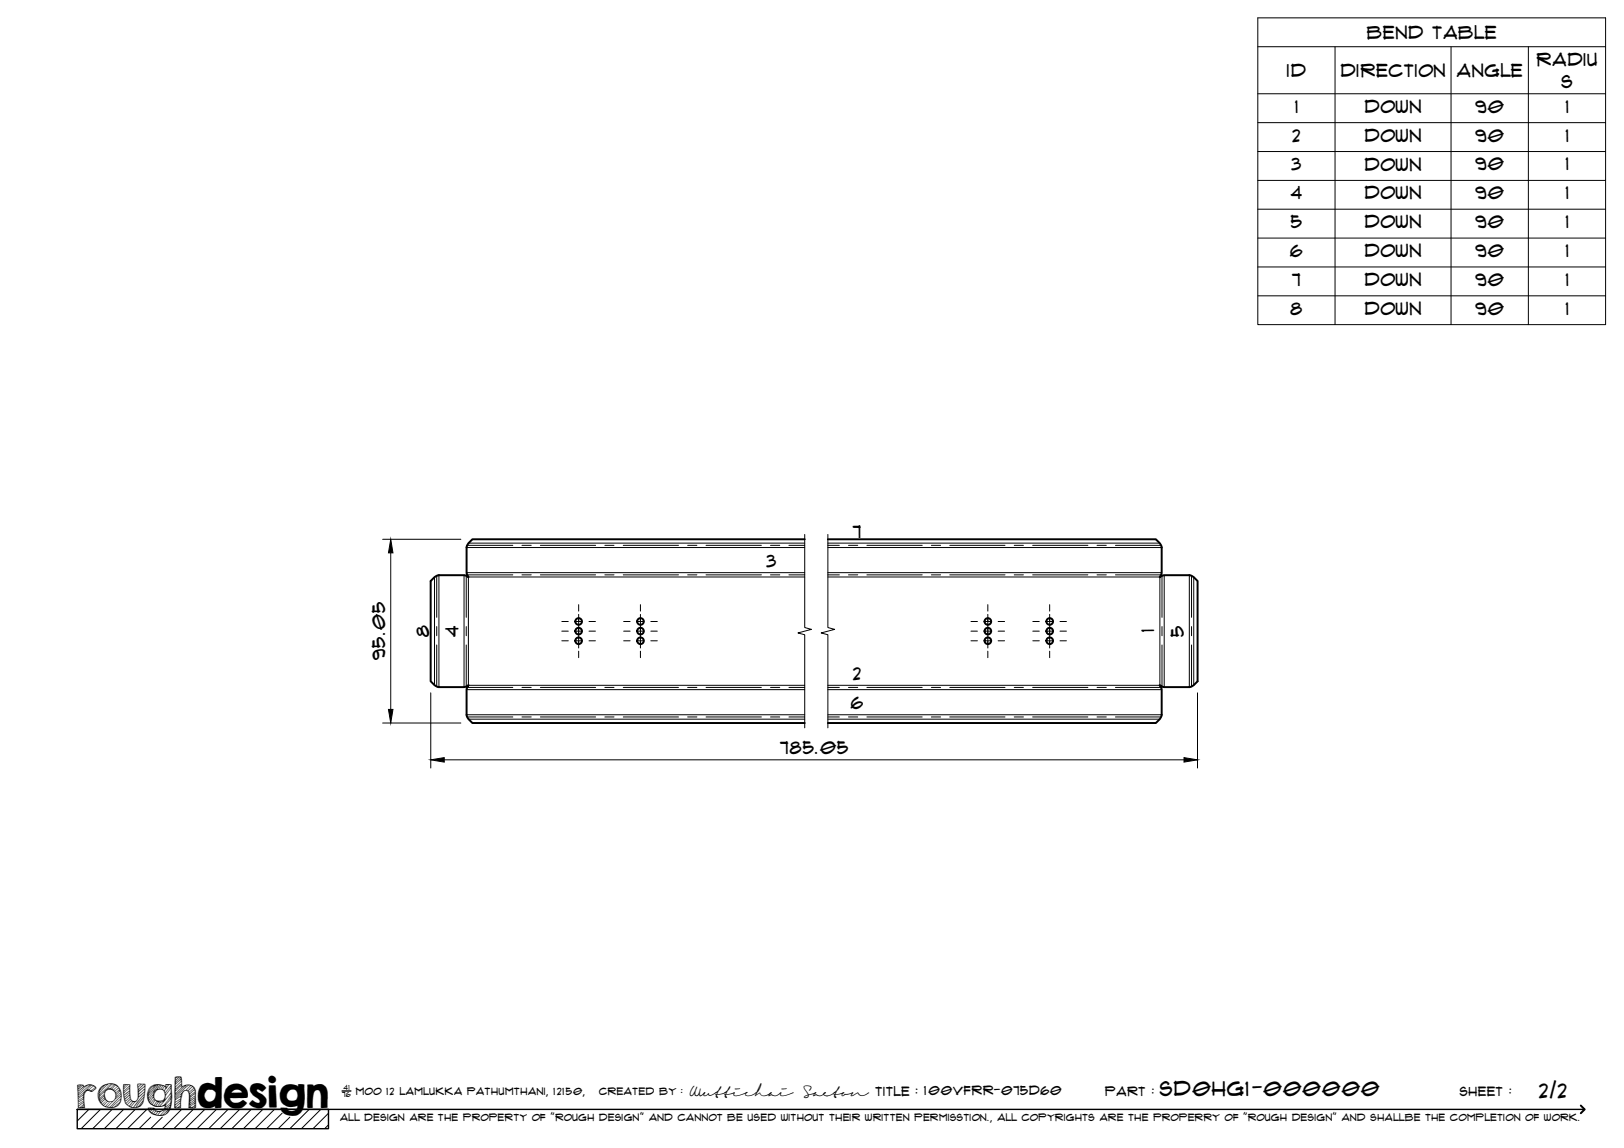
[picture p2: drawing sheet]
<svg xmlns="http://www.w3.org/2000/svg" width="420mm" height="297mm" viewBox="0 0 420 297" stroke-linecap="round" stroke-linejoin="round" font-family="sans-serif">
<!-- layer: Visible -->
<g fill="none" stroke="#000" stroke-width=".51">
<path d="M208.2 139.5h-86l-1 1-.5 1.1v6.6l.5 1.1-1.1-.5h-6.6l-1.1 .5-1 1v26l1 1 1.1 .5h6.6l1.1-.5-.5 1.1v6.6l.5 1.1 1 1h86M214.2 139.5h84.8l1 1 .5 1.1v6.6l-.5 1.1 1.2-.5h6.5l1.1 .5 1 1v26l-1 1-1.1 .5h-6.5l-1.1-.5 .4 1.1v6.6l-.5 1.1-1 1h-84.8"/>
<circle cx="149.7" cy="163.3" r=".86"/>
<circle cx="149.7" cy="165.8" r=".86"/>
<circle cx="149.7" cy="160.8" r=".86"/>
<circle cx="165.7" cy="160.8" r=".86"/>
<circle cx="165.7" cy="163.3" r=".86"/>
<circle cx="165.7" cy="165.8" r=".86"/>
<circle cx="255.6" cy="165.8" r=".86"/>
<circle cx="255.6" cy="160.8" r=".86"/>
<circle cx="255.6" cy="163.3" r=".86"/>
<circle cx="271.6" cy="163.3" r=".86"/>
<circle cx="271.6" cy="160.8" r=".86"/>
<circle cx="271.6" cy="165.8" r=".86"/>
</g>
<!-- layer: Bend Center -->
<g fill="none" stroke="#000" stroke-width=".26">
<path d="M113 149v10.7M120.6 149v10.7M120.9 141.1h11.8M120.9 148.7h11.8M135 141.1h2.4M135 148.7h2.4M139.8 141.1h14.3M139.8 148.7h14.3M156.5 141.1h2.4M156.5 148.7h2.4M161.2 141.1h14.3M161.2 148.7h14.3"/>
<path d="M177.9 141.1h2.4M177.9 148.7h2.4M182.7 141.1h14.3M182.7 148.7h14.3M199.3 141.1h2.4M199.3 148.7h2.4M204.1 141.1h4.1M204.1 148.7h4.1M214.2 141.1h2.9M214.2 148.7h2.9M219.5 141.1h2.4M219.5 148.7h2.4"/>
<path d="M224.3 141.1h14.3M224.3 148.7h14.3M241 141.1h2.4M241 148.7h2.4M245.7 141.1h14.3M245.7 148.7h14.3M262.4 141.1h2.4M262.4 148.7h2.4M267.2 141.1h14.3M267.2 148.7h14.3M283.8 141.1h2.4M283.8 148.7h2.4"/>
<path d="M288.6 141.1h11.8M288.6 148.7h11.8M300.6 149v10.7M308.3 149v10.7M113 162.1v2.4M113 166.9v10.7M120.6 162.1v2.4M120.6 166.9v10.7M120.9 177.9h11.8M135 177.9h2.4M139.8 177.9h14.3M156.5 177.9h2.4"/>
<path d="M161.2 177.9h14.3M177.9 177.9h2.4M182.7 177.9h14.3M199.3 177.9h2.4M204.1 177.9h4.1M214.2 177.9h2.9M219.5 177.9h2.4M224.3 177.9h14.3M241 177.9h2.4M245.7 177.9h14.3M262.4 177.9h2.4M267.2 177.9h14.3"/>
<path d="M283.8 177.9h2.4M288.6 177.9h11.8M300.6 162.1v2.4M300.6 166.9v10.7M308.3 162.1v2.4M308.3 166.9v10.7M120.9 185.5h11.8M135 185.5h2.4M139.8 185.5h14.3M156.5 185.5h2.4M161.2 185.5h14.3M177.9 185.5h2.4"/>
<path d="M182.7 185.5h14.3M199.3 185.5h2.4M204.1 185.5h4.1M214.2 185.5h2.9M219.5 185.5h2.4M224.3 185.5h14.3M241 185.5h2.4M245.7 185.5h14.3M262.4 185.5h2.4M267.2 185.5h14.3M283.8 185.5h2.4M288.6 185.5h11.8"/>
</g>
<!-- layer: Visible Narrow -->
<g fill="none" stroke="#000" stroke-width=".26">
<path d="M112.4 149.3v28M113.6 148.8v29M120.1 148.8v29M120.7 141.7h87.5M120.7 148.2h87.5M121.2 149.3v28M121.2 140.5h87M121.2 149.3h87M214.2 140.5h85.8M214.2 141.7h86.3M214.2 148.2h86.3M214.2 149.3h85.8"/>
<path d="M300.1 149.3v28M301.2 148.8v29M307.7 148.8v29M308.8 149.3v28M120.7 178.4h87.5M121.2 177.3h87M214.2 178.4h86.3M214.2 177.3h85.8M120.7 184.9h87.5M121.2 186.1h87M214.2 186.1h85.8M214.2 184.9h86.3"/>
</g>
<!-- layer: TitleBlock -->
<path d="M20 287h65v5h-65zM20 287h390M88.5 282.3h2.3" fill="none" stroke="#000" stroke-width=".36"/>
<path d="M409 286.1l1 .9-1 1" fill="none" stroke="#000" stroke-width=".51"/>
<g fill="none" stroke="#000" stroke-width=".26">
<path d="M23 287l-3 3.1M26 287l-5 5M29 287l-5 5M32 287l-5 5M35 287l-5 5M38 287l-5 5M39 289.1l-3 2.9M42 289.1l-3 2.9M47 287l-5 5M50 287l-5 5M53 287l-5 5M56 287l-5 5"/>
<path d="M59 287l-5 5M62 287l-5 5M65 287l-5 5M68 287l-5 5M71 287l-5 5M73 288l-4 4M75 289.1l-3 2.9M80 287l-5 5M83 287l-5 5M85 288l-4 4M85 291l-1 1"/>
</g>
<!-- layer: Smart Centers -->
<g fill="none" stroke="#000" stroke-width=".26">
<path d="M149.7 156.4v1.7M149.7 159v8.7M165.7 156.4v1.7M165.7 159v8.7M255.6 156.4v1.7M255.6 159v8.7M271.6 156.4v1.7M271.6 159v8.7M145.4 163.3h1.6M145.4 160.8h1.6M145.4 165.8h1.6M148.8 163.3h1.8"/>
<path d="M148.8 160.8h1.8M148.8 165.8h1.8M149.7 168.5v1.7M152.4 163.3h1.7M152.4 160.8h1.7M152.4 165.8h1.7M161.4 163.3h1.6M161.4 160.8h1.6M161.4 165.8h1.6M164.8 163.3h1.8M164.8 160.8h1.8M164.8 165.8h1.8"/>
<path d="M165.7 168.5v1.7M168.4 163.3h1.7M168.4 160.8h1.7M168.4 165.8h1.7M251.2 163.3h1.7M251.2 160.8h1.7M251.2 165.8h1.7M254.7 163.3h1.8M254.7 160.8h1.8M254.7 165.8h1.8M255.6 168.5v1.7M258.2 163.3h1.7"/>
<path d="M258.2 160.8h1.7M258.2 165.8h1.7M267.2 163.3h1.7M267.2 160.8h1.7M267.2 165.8h1.7M270.7 163.3h1.8M270.7 160.8h1.8M270.7 165.8h1.8M271.6 168.5v1.7M274.2 163.3h1.7M274.2 160.8h1.7M274.2 165.8h1.7"/>
</g>
<!-- layer: Bend Tables -->
<g fill="none" stroke="#000" stroke-width=".26">
<path d="M325.4 4.6h90v79.4h-90zM325.4 12.1h90M345.4 12.1v71.9M375.4 12.1v71.9M395.4 12.1v71.9M325.4 24.3h90M325.4 31.7h90M325.4 39.2h90M325.4 46.7h90M325.4 54.1h90M325.4 61.6h90M325.4 69.1h90"/>
<path d="M325.4 76.5h90"/>
</g>
<!-- layer: FD_Dimensions -->
<path d="M99 139.5h20.2M101.1 143.1v40.5M111.4 179.3v19.4M309.8 179.3v19.4M99 187.1h20.2M114.9 196.6h191.4" fill="none" stroke="#000" stroke-width=".26"/>
<path d="M101.1 139.5l.6 3.6h-1.2zM100.5 183.6h1.2l-.6 3.5zM111.4 196.6l3.5-.6v1.2zM306.3 196l3.5 .6-3.5 .6z" fill="#000" stroke="#000" stroke-width=".26"/>
<!-- layer: Break Lines -->
<path d="M208.2 138.3v24.1l1.7 .4-3.5 1 1.8 .4v24.1M214.2 138.3v24.1l1.7 .4-3.5 1 1.8 .4v24.1" fill="none" stroke="#000" stroke-width=".26"/>
<text font-size="9.7" x="19.9" y="286.8">roughdesign</text>
<g font-size="5.3">
<text x="300.1" y="283.6">SD0HG1-000000</text>
<text x="398.2" y="284">2/2</text>
</g>
<g font-size="4.6">
<text x="353.7" y="10.1">Bend Table</text>
<text x="397.6" y="17">Radiu</text>
<text x="333" y="19.9">ID</text>
<text x="346.9" y="19.9">Direction</text>
<text x="376.9" y="19.9">Angle</text>
<text x="404" y="22.8">s</text>
<text x="335.1" y="29.2">1</text>
<text x="353.1" y="29.2">Down</text>
<text x="381.7" y="29.2">90</text>
<text x="405.1" y="29.2">1</text>
<text x="334.4" y="36.6">2</text>
<text x="353.1" y="36.6">Down</text>
<text x="381.7" y="36.6">90</text>
<text x="405.1" y="36.6">1</text>
<text x="334.2" y="44.1">3</text>
<text x="353.1" y="44.1">Down</text>
<text x="381.7" y="44.1">90</text>
<text x="405.1" y="44.1">1</text>
<text x="334" y="51.6">4</text>
<text x="353.1" y="51.6">Down</text>
<text x="381.7" y="51.6">90</text>
<text x="405.1" y="51.6">1</text>
<text x="334" y="59">5</text>
<text x="353.1" y="59">Down</text>
<text x="381.7" y="59">90</text>
<text x="405.1" y="59">1</text>
<text x="333.8" y="66.5">6</text>
<text x="353.1" y="66.5">Down</text>
<text x="381.7" y="66.5">90</text>
<text x="405.1" y="66.5">1</text>
<text x="334.3" y="74">7</text>
<text x="353.1" y="74">Down</text>
<text x="381.7" y="74">90</text>
<text x="405.1" y="74">1</text>
<text x="333.9" y="81.4">8</text>
<text x="353.1" y="81.5">Down</text>
<text x="381.7" y="81.4">90</text>
<text x="405.1" y="81.4">1</text>
<text x="220.7" y="139.1">7</text>
<text x="198.3" y="146.7">3</text>
<text x="111" y="164.8" transform="rotate(-90 111 164.8)">8</text>
<text x="118.7" y="164.7" transform="rotate(-90 118.7 164.7)">4</text>
<text x="298.6" y="163.6" transform="rotate(-90 298.6 163.6)">1</text>
<text x="306.2" y="164.7" transform="rotate(-90 306.2 164.7)">5</text>
<text x="99.6" y="170.8" transform="rotate(-90 99.6 170.8)">95.05</text>
<text x="220.7" y="175.8">2</text>
<text x="220.1" y="183.5">6</text>
<text x="201.8" y="195.1">785.05</text>
</g>
<g font-size="3.4">
<text x="178.3" y="283.5">Wuttichai</text>
<text x="208.1" y="283.5">Saeton title : 100VFRR-075D60</text>
</g>
<g font-size="3.3">
<text x="286" y="283.5">Part :</text>
<text x="377.7" y="283.5">sheet :</text>
</g>
<g font-size="2.7">
<text x="92.1" y="283.3">moo 12 Lamlukka pathumthani, 12150,</text>
<text x="155" y="283.3">created by :</text>
</g>
<text font-size="2.6" x="88" y="290.1">all design are the property of &quot;rough design&quot; and cannot be used without their written permisstion., all copyrights are the properry of &quot;rough design&quot; and shallbe the completion of work.</text>
<g font-size="1.9">
<text x="88.5" y="283.9">76</text>
<text x="88.9" y="282.1">41</text>
</g>
</svg>
